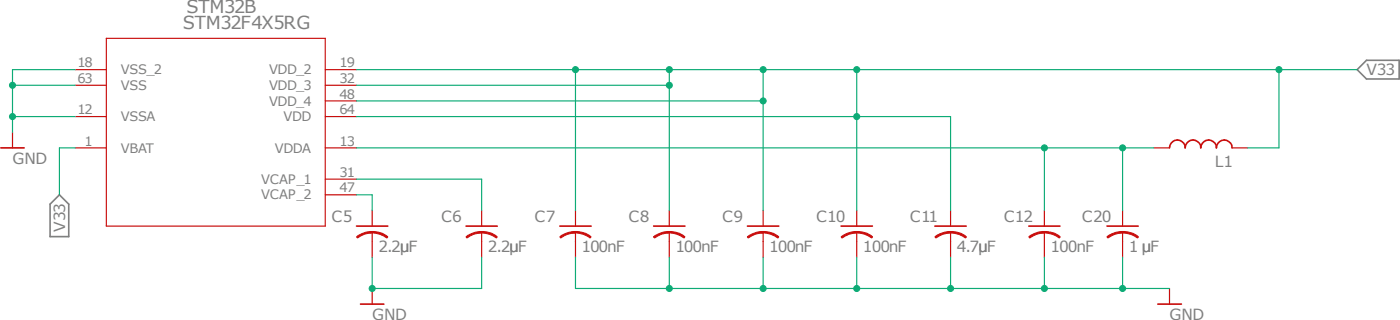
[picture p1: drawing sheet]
<svg xmlns="http://www.w3.org/2000/svg" width="254mm" height="58mm" viewBox="0 0 254 58" stroke-linecap="round" stroke-linejoin="round" font-family="sans-serif">
<path d="M246.1 12.6l1.7-1.7h6v3.4h-6zM9.1 37l1.7-1.7 1.7 1.7v5.9h-3.4z" fill="none" stroke="#808080" stroke-width=".3"/>
<g fill="none" stroke="#c90d0c" stroke-width=".21">
<path d="M13.6 12.6h5.7M13.6 15.5h5.7M19.3 6.9h39.7v34.1h-39.7zM59 12.6h5.7M59 15.5h5.7M59 18.3h5.7M2.3 24v2.8M13.6 21.1h5.7M13.6 26.8h5.7M59 21.1h5.7M59 26.8h5.7M59 32.5h5.7"/>
<path d="M59 35.3h5.7M67.5 38.1v2.9M87.4 38.1v2.9M104.4 38.1v2.9M121.4 38.1v2.9M138.4 38.1v2.9M155.4 38.1v2.9M172.4 38.1v2.9M189.4 38.1v2.9M203.6 38.1v2.9M209.3 26.8h2.8M223.5 26.8h2.8"/>
<path d="M67.5 42.1v4.5M67.5 52.3v2.8M87.4 42.1v4.5M104.4 42.1v4.5M121.4 42.1v4.5M138.4 42.1v4.5M155.4 42.1v4.5M172.4 42.1v4.5M189.4 42.1v4.5M203.6 42.1v4.5M212.1 52.3v2.8"/>
</g>
<g fill="none" stroke="#c90d0c" stroke-width=".3">
<path d="M.2 26.8h4.2M212.1 26.8a1.42 1.42 0 0 1 1.4-1.4 1.42 1.42 0 0 1 1.4 1.4 1.42 1.42 0 0 1 1.5-1.4 1.42 1.42 0 0 1 1.4 1.4 1.42 1.42 0 0 1 1.4-1.4 1.42 1.42 0 0 1 1.4 1.4 1.42 1.42 0 0 1 1.4-1.4 1.42 1.42 0 0 1 1.5 1.4M64.7 41h5.6M65.4 55.1h4.2M84.5 41h5.7M101.5 41h5.7M118.6 41h5.6M135.6 41h5.6M152.6 41h5.6M169.6 41h5.6M186.6 41h5.7M200.8 41h5.6"/>
<path d="M210 55.1h4.3"/>
</g>
<g fill="#c90d0c" stroke="#c90d0c" stroke-width=".18">
<path d="M67.5 42a4.3 4.3 0 0 1 2.8 .9l-.1 .2a4.6 4.6 0 0 0-2.7-.9z" fill-rule="evenodd"/>
<path d="M64.7 42.9a4.4 4.4 0 0 1 2.8-.9v.3a4 4 0 0 0-2.7 .8z" fill-rule="evenodd"/>
<path d="M87.4 42a4.3 4.3 0 0 1 2.8 .9l-.2 .2a4.7 4.7 0 0 0-2.6-.9z" fill-rule="evenodd"/>
<path d="M84.5 42.9a4.4 4.4 0 0 1 2.9-.9v.3a4 4 0 0 0-2.7 .8z" fill-rule="evenodd"/>
<path d="M104.4 42a4.3 4.3 0 0 1 2.8 .9l-.2 .2a4.7 4.7 0 0 0-2.6-.9z" fill-rule="evenodd"/>
<path d="M101.5 42.9a4.4 4.4 0 0 1 2.9-.9v.3a4 4 0 0 0-2.7 .8z" fill-rule="evenodd"/>
<path d="M155.4 42a4.3 4.3 0 0 1 2.9 .9l-.2 .2a4.6 4.6 0 0 0-2.7-.9z" fill-rule="evenodd"/>
<path d="M152.6 42.9a4.4 4.4 0 0 1 2.8-.9v.3a4.2 4.2 0 0 0-2.7 .8z" fill-rule="evenodd"/>
<path d="M121.4 42a4.3 4.3 0 0 1 2.8 .9l-.1 .2a4.6 4.6 0 0 0-2.7-.9z" fill-rule="evenodd"/>
<path d="M118.5 42.9a4.7 4.7 0 0 1 2.9-.9v.3a4 4 0 0 0-2.7 .8z" fill-rule="evenodd"/>
<path d="M138.4 42a4.3 4.3 0 0 1 2.8 .9l-.1 .2a4.6 4.6 0 0 0-2.7-.9z" fill-rule="evenodd"/>
<path d="M135.5 42.9a4.7 4.7 0 0 1 2.9-.9v.3a4.2 4.2 0 0 0-2.7 .8z" fill-rule="evenodd"/>
<path d="M189.4 42a4.3 4.3 0 0 1 2.9 .9l-.2 .2a4.6 4.6 0 0 0-2.7-.9z" fill-rule="evenodd"/>
<path d="M186.6 42.9a4.4 4.4 0 0 1 2.8-.9v.3a4.2 4.2 0 0 0-2.6 .8z" fill-rule="evenodd"/>
<path d="M172.4 42a4.3 4.3 0 0 1 2.9 .9l-.2 .2a4.6 4.6 0 0 0-2.7-.9z" fill-rule="evenodd"/>
<path d="M169.6 42.9a4.4 4.4 0 0 1 2.8-.9v.3a4.2 4.2 0 0 0-2.7 .8z" fill-rule="evenodd"/>
<path d="M203.6 42a4.5 4.5 0 0 1 2.9 .9l-.2 .2a4.6 4.6 0 0 0-2.7-.9z" fill-rule="evenodd"/>
<path d="M200.8 42.9a4.4 4.4 0 0 1 2.8-.9v.3a4.2 4.2 0 0 0-2.7 .8z" fill-rule="evenodd"/>
</g>
<g fill="none" stroke="#0dab76" stroke-width=".21">
<path d="M2.3 15.5h11.3M13.6 12.6h-11.3v11.4M64.7 15.5h56.7M64.7 12.6h181.4M64.7 18.3h73.7M104.4 12.6v25.5M121.4 12.6v25.5M138.4 12.6v25.5M155.4 12.6v25.5M232 12.6v14.2h-5.7M2.3 21.1h11.3M13.6 26.8h-2.8v8.5"/>
<path d="M64.7 35.3h2.8v2.8M64.7 32.5h22.7v5.6M64.7 21.1h107.7v17M64.7 26.8h144.6M189.4 26.8v11.3M203.6 26.8v11.3M67.5 46.6v5.7h19.9v-5.7M104.4 46.6v5.7h107.7M121.4 46.6v5.7M138.4 46.6v5.7M155.4 46.6v5.7M172.4 46.6v5.7"/>
<path d="M189.4 46.6v5.7M203.6 46.6v5.7"/>
</g>
<g fill="#0dab76" stroke="#0dab76" stroke-width=".18">
<circle cx="67.5" cy="52.3" r=".55"/>
<circle cx="121.4" cy="52.3" r=".55"/>
<circle cx="138.4" cy="52.3" r=".55"/>
<circle cx="155.4" cy="52.3" r=".55"/>
<circle cx="172.4" cy="52.3" r=".55"/>
<circle cx="189.4" cy="52.3" r=".55"/>
<circle cx="203.6" cy="52.3" r=".55"/>
<circle cx="2.3" cy="21.1" r=".55"/>
<circle cx="2.3" cy="15.5" r=".55"/>
<circle cx="155.4" cy="12.6" r=".55"/>
<circle cx="138.4" cy="12.6" r=".55"/>
<circle cx="121.4" cy="12.6" r=".55"/>
<circle cx="104.4" cy="12.6" r=".55"/>
<circle cx="121.4" cy="15.5" r=".55"/>
<circle cx="138.4" cy="18.3" r=".55"/>
<circle cx="155.4" cy="21.1" r=".55"/>
<circle cx="232" cy="12.6" r=".55"/>
<circle cx="203.6" cy="26.8" r=".55"/>
<circle cx="189.4" cy="26.8" r=".55"/>
</g>
<g font-size="3.3" fill="#808080">
<text x="33.2" y="5.3">STM32F4X5RG</text>
<text x="33.8" y="2.4">STM32B</text>
</g>
<g font-size="2.8" fill="#808080">
<text x="247.8" y="13.6">V33</text>
<text x="2.3" y="29.6">GND</text>
<text x="220.3" y="30.2">L1</text>
<text x="60.1" y="40.3">C5</text>
<text x="80" y="40.3">C6</text>
<text x="97" y="40.3">C7</text>
<text x="114" y="40.3">C8</text>
<text x="131" y="40.3">C9</text>
<text x="148" y="40.3">C10</text>
<text x="165" y="40.3">C11</text>
<text x="182" y="40.3">C12</text>
<text x="196.2" y="40.3">C20</text>
<text x="11.8" y="42" transform="rotate(-90 11.8 42)">V33</text>
<text x="68.6" y="45.6">2.2u</text>
<text x="72.5" y="45.6">µF</text>
<text x="88.5" y="45.6">2.2u</text>
<text x="92.4" y="45.6">µF</text>
<text x="105.4" y="45.6">100nF</text>
<text x="122.5" y="45.6">100nF</text>
<text x="139.5" y="45.6">100nF</text>
<text x="156.5" y="45.6">100nF</text>
<text x="173.5" y="45.6">4.7u</text>
<text x="177.4" y="45.6">µF</text>
<text x="190.6" y="45.6">100nF</text>
<text x="204.8" y="45.6">1 u</text>
<text x="207.1" y="45.6">µF</text>
<text x="67.5" y="58">GND</text>
<text x="212.1" y="58">GND</text>
</g>
<g font-size="2.4" fill="#808080">
<text x="14" y="12.2">18</text>
<text x="14" y="15">63</text>
<text x="21.9" y="13.5">VSS_2</text>
<text x="21.9" y="16.3">VSS</text>
<text x="48.8" y="13.5">VDD_2</text>
<text x="48.8" y="16.3">VDD_3</text>
<text x="61.6" y="12.2">19</text>
<text x="61.6" y="15">32</text>
<text x="61.6" y="17.9">48</text>
<text x="14" y="20.7">12</text>
<text x="21.9" y="22">VSSA</text>
<text x="48.8" y="19.1">VDD_4</text>
<text x="51.4" y="22">VDD</text>
<text x="61.6" y="20.7">64</text>
<text x="15.3" y="26.4">1</text>
<text x="21.9" y="27.7">VBAT</text>
<text x="49.9" y="27.7">VDDA</text>
<text x="61.6" y="26.4">13</text>
<text x="47.4" y="33.3">VCAP_1</text>
<text x="61.6" y="32.1">31</text>
<text x="61.6" y="34.9">47</text>
<text x="47.4" y="36.2">VCAP_2</text>
</g>
</svg>
